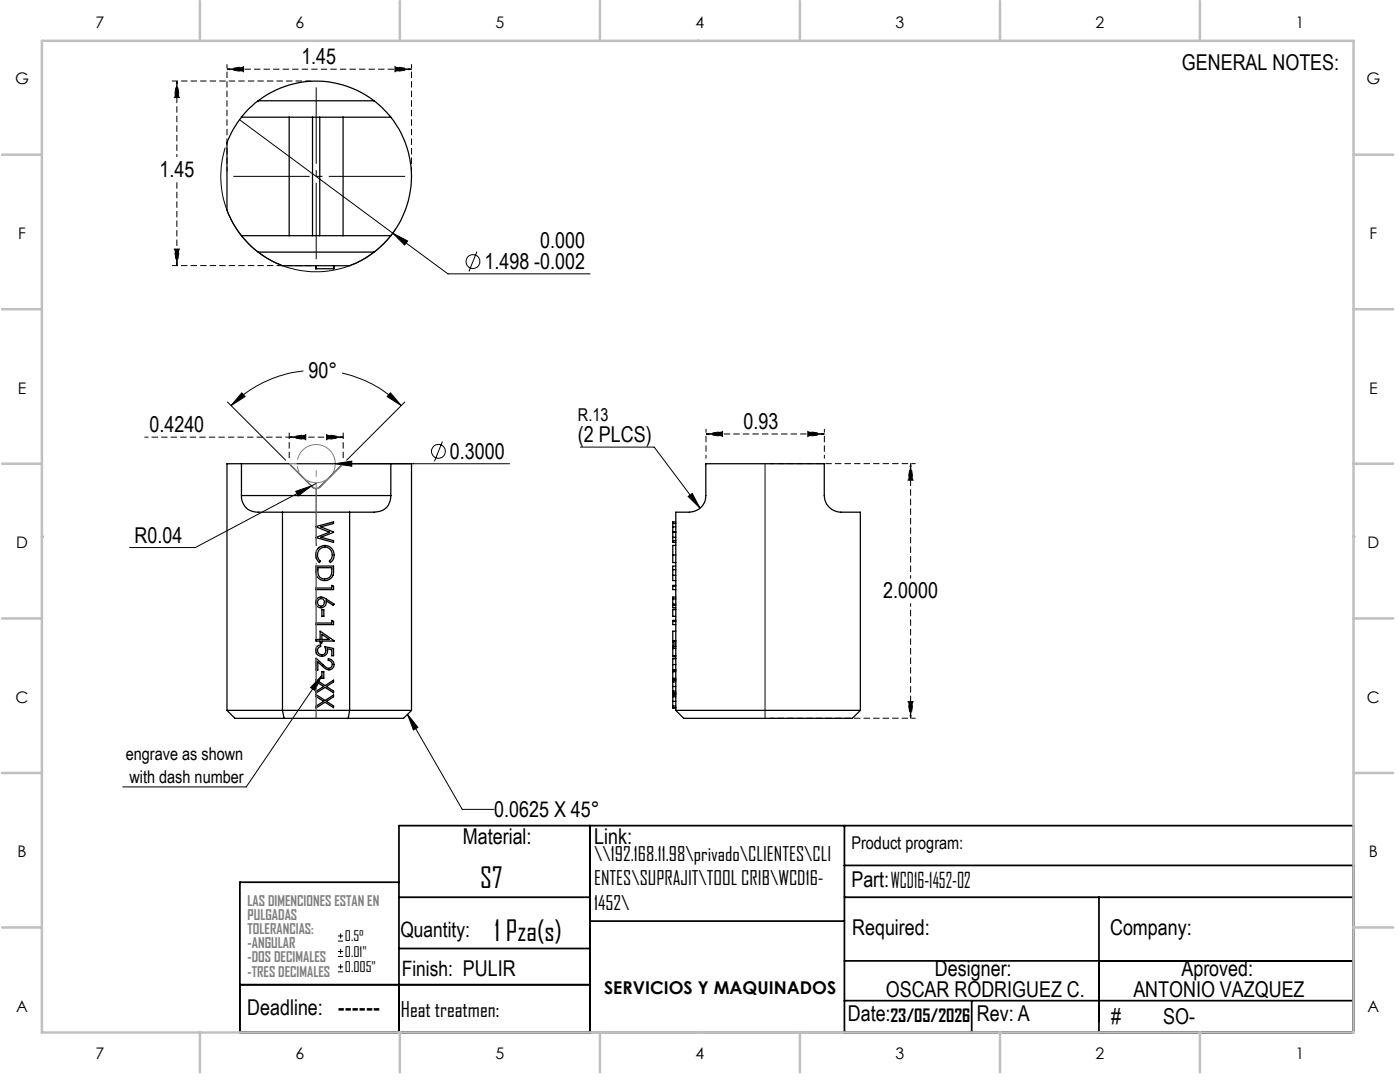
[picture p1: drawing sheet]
<svg xmlns="http://www.w3.org/2000/svg" width="279mm" height="216mm" viewBox="0 0 279 216" stroke-linecap="round" stroke-linejoin="round" font-family="sans-serif">
<g fill="none" stroke="#000" stroke-width=".25">
<path d="M48.2 23.4a17.7 17.7 0 0 0-2.9 5.1v13.4a17.7 17.7 0 0 0 2.9 5.1M48.2 23.4h14.2M51.5 20.1l-1.7 1.5-1.6 1.8M51.5 20.1a19 19 0 0 1 23.1 0M51.5 20.1h23.1M57.7 23.4v23.6M62.4 23.4h1.4M62.4 23.4v23.6M63.8 23.4h14.2M63.8 23.4v23.6M68.5 23.4v23.6M74.6 20.1l1.6 1.3 1.8 2"/>
<path d="M78 23.4a19 19 0 0 1 0 23.6M48.2 47l1.8 2 1.5 1.3M48.2 47h14.2M51.5 50.3a18.2 18.2 0 0 0 4.9 2.7h13.4a17.7 17.7 0 0 0 4.8-2.7M51.5 50.3h23.1M62.4 47h1.4M63 53l.1 .6M63.1 53v.6M63.8 47h14.2M66.6 53v.6h-3.5M66.7 53l-.1 .6M78 47l-1.6 1.8-1.8 1.5"/>
<path d="M48.2 92.5h-2.9v49.2M48.2 98.9a3.2 3.2 0 0 0 3.9 3.3h4.3M48.2 92.5h9.5l4.7 4.7a.98 .98 0 0 0 1.4 0l4.7-4.7h9.5M48.2 92.5v6.4M48.2 98.9h29.8M78 98.9a3.1 3.1 0 0 1-3.4 3.3h-4.8M78 92.5h4.1v49.2M78 92.5v6.4M56.4 102.2h13.4M56.4 102.2v39.5M63.1 113h3.5a2.83 2.83 0 0 1-.6 2.4 1.74 1.74 0 0 1-1.9 .3 1.74 1.74 0 0 1-1-1.6zM63.1 105.1l3.5-1v.4l-2.6 .6 2.6 1.1-2.6 1 2.6 .7v.3l-3.5-.9 2.7-1.1z"/>
<path d="M63.1 117.3h3.1v-.5l.4 .2v.7h-3.5zM63.4 109.5a1.89 1.89 0 0 1 2.8-.1 1.89 1.89 0 0 1-.3 2.9l-.2-.3a1.56 1.56 0 0 0 .3-2.3 1.56 1.56 0 0 0-2.3 0 1.56 1.56 0 0 0 .2 2.3l-.2 .3a2 2 0 0 1-.3-2.8zM63.4 119.3a1.37 1.37 0 0 1 1.7 .2l1.6 1-.2 .3-1.4-.9a1.08 1.08 0 0 1-1.4 1.3 1.08 1.08 0 0 1-.3-1.9zM63.4 113.3h2.8v.2a1.5 1.5 0 0 1-.4 1.7 1.5 1.5 0 0 1-1.7 .2 1.87 1.87 0 0 1-.7-2.1zM63.5 119.7a.72 .72 0 0 1 1.2 .1 .72 .72 0 0 1-.5 1.1 .72 .72 0 0 1-.8-1zM69.8 102.2v39.5M134.3 110.7v1.6h.6M134.3 113.7v1.1M134.3 114.8v1.1h.6M134.3 119.5v1.3h.6M134.3 110.7h.6M134.3 119.5h.6"/>
<path d="M134.3 113.7h.6M134.3 117h.6M134.3 106.2h.6M134.3 105.1h.6M134.3 107.9h.6M134.3 114.8h.6M134.3 104.5h.6M134.3 107.2h.6M134.9 108.8h-.6v1.9M134.9 119.1h-.6v.4M134.9 113h-.6v.7M134.9 116.8h-.6v.9h.6"/>
<path d="M134.9 104.1h-.6v4.1h.6M63.1 131.3l1.7 1.6a.8 .8 0 0 0 1.4 .1 .8 .8 0 0 0-.7-1.2v-.4a1.11 1.11 0 0 1 1.2 1.5 1.11 1.11 0 0 1-1.8 .5l-1.5-1.3v1.6h-.3zM63.1 124.3h3.1v-.5l.4 .2v.6h-3.5zM63.1 135.6l1.8 1.2 1.7-1.1v.4l-1.4 .9 1.4 .9v.4l-1.7-1.1-1.8 1.1v-.4l1.5-.9-1.5-1zM63.1 138.6l1.8 1.2 1.7-1.1v.3l-1.4 .9 1.4 1v.3l-1.7-1.1-1.8 1.2v-.4l1.5-1-1.5-.9zM63.4 128.9l.6-.2v.3a.85 .85 0 0 0-.5 1.1 .85 .85 0 0 0 1.1 .5 .85 .85 0 0 0 .3-1.2l-.1-.4 1.8 .4v1.4h-.4v-1.2l-.9-.1a1.17 1.17 0 0 1-1.4 1.4 1.17 1.17 0 0 1-.5-2zM63.9 125.9l2.8 2h-2.5v.4h-.3v-.4h-.8v-.3h.8zM64.2 121.6h.4v1.4h-.4zM64.2 126.6l1.6 1h-1.6zM64.2 134h.4v1.4h-.4zM134.3 131.4v1.2M134.3 132.6v1.1h.6"/>
<path d="M134.3 130.8v.2h.6M134.3 120.8v.5h.6M134.3 129h.1M134.3 133.7h.1M134.3 127.9h.6M134.3 133.7h.6M134.3 130.8h.6M134.3 127.8h.6M134.3 120.5h.6M134.3 132.6h.6M134.3 131.4h.6M134.3 124h.6"/>
<path d="M134.3 139h.6M134.3 138.7h.6M134.3 139.9h.6M134.3 138.3h.6M134.3 137.9h.6M134.3 137h.6M134.3 136.1h.6M134.3 129.4h.6M134.3 129h.6M134.3 135.7h.6M134.9 125.9h-.6v2.4h.6M134.9 123.8h-.6v.8h.6"/>
<path d="M134.9 134h-.6v1.4h.6M134.9 121.6h-.6v1.4h.6M134.9 128.7h-.6v2.1M134.9 131.3h-.6v.1M134.9 135.6h-.6v2.7h.6M134.9 138.6h-.6v2.7h.6M45.3 141.7l1.6 1.6h9.8M45.3 141.7h11.1M56.4 141.7h13.4M56.4 141.7l.3 1.6M56.7 143.3h12.8M69.8 141.7h12.3"/>
<path d="M69.8 141.7l-.3 1.6M82.1 141.7l-1.6 1.6h-11M134.3 141.2h.6M134.3 140.9h.6M134.9 141.7h36.8M134.9 141.7l1.6 1.6h33.6l1.6-1.6M134.9 141.7v-39.5h.8a5.5 5.5 0 0 0 4.2-1 3.2 3.2 0 0 0 1-2.3v-6.4h23.6v6.4a3.6 3.6 0 0 0 4.4 3.3h2.8v39.5"/>
</g>
<g fill="none" stroke="#000" stroke-width=".2">
<path d="M44.9 29.5a19 19 0 0 0 10 22.9 19 19 0 0 0 24.1-6.7M47.8 23.9l41.6 30.7h28.4M78.4 46.5l3 1.6-.6 .8zM95.2 50.2l-1.6 4M48.3 78.4l.6 .7-2.8 1.8zM60.5 74a24.2 24.2 0 0 0-14.4 6.9M68.3 74.4a23.8 23.8 0 0 1 11.8 6.5M77.9 78.4l2.2 2.5-2.8-1.8zM45.4 80.2l11.6 11.6M59 98l3.2-1.1-2.7 2.1zM59.3 92.5h42.4M62.2 96.9l-23.2 12.4h-13.1"/>
<path d="M63.1 96.5l-.9 .4M66.9 92.5l3.3-.5v1zM80.8 80.2l-11.6 11.6M88.3 88.1l-1.6 3.9M115.8 89.2h14.8l9.1 12.2M137.3 99.1l.8-.6 1.6 2.9zM152.7 92.5v50.8M64.2 134.8l-15.1 22.2h-24.6M64.2 134.8l-1.4 3-.8-.6zM81.3 142.5l2.1 2.6-.9 .6zM81.3 142.5l11 19h6.3M67.5 187.8h1"/>
<path d="M67.5 186.8h1M67.5 190.9h1M67.5 189.9h1M67.5 193.9h1M67.5 192.9h1M68 186.3v1M68 189.3v1.1M68 192.4v1"/>
<circle cx="94.4" cy="52.2" r="1.39"/>
<circle cx="87.5" cy="90.1" r="1.39"/>
</g>
<path d="M35.3 16.2l.5 3.3h-1l.5-3.3M45.3 13.8l3.3-.5v1l-3.3-.5M82.1 13.8l-3.3 .5v-1l3.3 .5M35.3 53l-.5-3.3h1l-.5 3.3M57.7 87.2l3.3-.5v1l-3.3-.5M68.5 87.2l-3.3 .5v-1l3.3 .5M140.9 86.6l3.3-.5v1l-3.3-.5M164.5 86.6l-3.3 .5v-1l3.3 .5M181.7 92.5l.5 3.3h-1l.5-3.3M181.7 92.5v22.9M181.7 143.3l-.5-3.3h1l-.5 3.3M181.7 143.3v-22.9" fill="none" stroke="#000" stroke-width=".2" stroke-dasharray="1.3 .6" stroke-dashoffset=".6" stroke-linecap="butt"/>
<path d="M57.7 92.5h10.8l-4.7 4.7a.98 .98 0 0 1-1.4 0z" fill="none" stroke="#808080" stroke-width=".25"/>
<path d="M66.7 91.4a3.8 3.8 0 0 0-6.3-1.6 3.8 3.8 0 0 0 1.7 6.4 3.8 3.8 0 0 0 4.7-4.5l-.1-.3" fill="none" stroke="#808080" stroke-width=".2" stroke-dasharray="15.2 1.3 1.3 1.3" stroke-dashoffset="5.2" stroke-linecap="butt"/>
<path d="M57.7 87.2h-28.9M140.9 91.5v-5.9M164.5 91.5v-5.9" fill="none" stroke="#000" stroke-width=".2" stroke-dasharray="1.3 .6" stroke-dashoffset=".5" stroke-linecap="butt"/>
<path d="M45.3 13.8h36.8M140.9 86.6h23.6" fill="none" stroke="#000" stroke-width=".2" stroke-dasharray="1.3 .6" stroke-dashoffset=".3" stroke-linecap="butt"/>
<path d="M63.1 97.5v45.8" fill="none" stroke="#000" stroke-width=".2" stroke-dasharray="15.2 1.3 1.3 1.3" stroke-dashoffset="3.8" stroke-linecap="butt"/>
<path d="M57.7 92.5l4.7 4.7M68.5 92.5l-4.7 4.7" fill="none" stroke="#000" stroke-width=".2" stroke-dasharray="15.2 1.3 1.3 1.3" stroke-dashoffset="13.8" stroke-linecap="butt"/>
<path d="M63.1 16.2v36.8M45.3 35.2h36.8" fill="none" stroke="#000" stroke-width=".2" stroke-dasharray="15.2 1.3 1.3 1.3" stroke-dashoffset="-1.3" stroke-linecap="butt"/>
<path d="M35.3 53v-16.7M57.7 91.5v-5.3M68.5 91.5v-5.3" fill="none" stroke="#000" stroke-width=".2" stroke-dasharray="1.3 .6" stroke-dashoffset="-.1" stroke-linecap="butt"/>
<path d="M68.5 87.2h-10.8" fill="none" stroke="#000" stroke-width=".2" stroke-dasharray="1.3 .6" stroke-linecap="butt"/>
<path d="M45.3 34.2v-21.4M82.1 34.2v-21.4M153.7 92.5h29M153.7 143.3h29" fill="none" stroke="#000" stroke-width=".2" stroke-dasharray="1.3 .6" stroke-dashoffset=".4" stroke-linecap="butt"/>
<path d="M62.1 16.2h-27.8M62.1 53h-27.8" fill="none" stroke="#000" stroke-width=".2" stroke-dasharray="1.3 .6" stroke-dashoffset=".1" stroke-linecap="butt"/>
<path d="M35.3 16.2v15.1" fill="none" stroke="#000" stroke-width=".2" stroke-dasharray="1.3 .6" stroke-dashoffset=".7" stroke-linecap="butt"/>
<path d="M63.1 96.5v-4" fill="none" stroke="#808080" stroke-width=".2" stroke-dasharray="15.2 1.3 1.3 1.3" stroke-dashoffset="15.2" stroke-linecap="butt"/>
<path d="M63.1 96.5v46.8" fill="none" stroke="#808080" stroke-width=".2" stroke-dasharray="15.2 1.3 1.3 1.3" stroke-dashoffset="3.2" stroke-linecap="butt"/>
<g fill="none" stroke="#000" stroke-width=".35">
<path d="M79.6 176h-31.7v30h222.2v-41.3h-190.5v41.3M79.6 179h38.1M117.7 164.7v41.3M168.5 164.7v41.3M168.5 179h101.6M168.5 172.7h101.6M219.3 179v27M47.9 196.5h69.8M79.6 189.3h38.1M117.7 183.8h50.8M168.5 191.7h101.6M168.5 199.7h101.6"/>
<path d="M193.9 199.7v6.3"/>
</g>
<g fill="none" stroke="#c0c0c0" stroke-width=".5">
<path d="M8.4 8.1h261.7v197.9h-261.7zM39.9 .2v7.9M79.8 .2v7.9M119.7 .2v7.9M139.2 8.1h.1M159.6 .2v7.9M199.6 .2v7.9M239.5 .2v7.9M.4 30.9h8M270.1 30.9h8M.4 61.7h8M270.1 61.7h8"/>
<path d="M.4 92.5h8M270.1 92.5h8M8.4 107.1h.1M270.1 107.1h.1M.4 123.4h8M270.1 123.4h8M.4 154.2h8M270.1 154.2h8M.4 185.1h8M270.1 185.1h8M39.9 206v8M79.8 206v8"/>
<path d="M119.7 206v8M139.2 206h.1M159.6 206v8M199.6 206v8M239.5 206v8"/>
</g>
<g fill="#000">
<path d="M35.3 16.2l.5 3.3h-1zM45.3 13.8l3.3-.5v1zM78.8 13.3l3.3 .5-3.3 .5zM34.8 49.7h1l-.5 3.3zM78.4 46.5l3 1.6-.6 .8zM57.7 87.2l3.3-.5v1zM65.2 86.7l3.3 .5-3.3 .5zM140.9 86.6l3.3-.5v1zM161.2 86.1l3.3 .5-3.3 .5zM181.7 92.5l.5 3.3h-1zM64.2 134.8l-1.4 3-.8-.6zM181.2 140h1l-.5 3.3z"/>
<path d="M59 98l.5 1 2.7-2.1zM81.3 142.5l2.1 2.6-.9 .6zM66.9 92.5l3.3 .5v-1zM137.3 99.1l.8-.6 1.6 2.9z"/>
<path d="M77.9 78.4l2.2 2.5-2.8-1.8zM48.3 78.4l.6 .7-2.8 1.8z"/>
</g>
<g font-size="5.6">
<text x="95.8" y="177.2">S7</text>
<text x="98.7" y="187.8">1 Pza(s)</text>
</g>
<g font-size="4.4">
<text x="60.1" y="12.8">1.45</text>
<text x="235.9" y="14">GENERAL NOTES:</text>
<text x="31.8" y="35.3">1.45</text>
<text x="96.7" y="53.7">1.498 -0.002</text>
<text x="107.8" y="49.6">0.000</text>
<text x="61.6" y="75.4">90°</text>
<text x="29.8" y="86.3">0.4240</text>
<text x="115.4" y="88.2">(2 PLCS)</text>
<text x="148.4" y="85.6">0.93</text>
<text x="89.8" y="91.5">0.3000</text>
<text x="26.9" y="108.3">R0.04</text>
<text x="176.3" y="119.4">2.0000</text>
<text x="98.6" y="163">0.0625 X 45°</text>
<text x="92.4" y="168.3">Material:</text>
<text x="118.6" y="168.3">Link:</text>
<text x="169.9" y="177">Part:WCD16-1452-02</text>
<text x="170.1" y="186.5">Required:</text>
<text x="221.5" y="186.5">Company:</text>
<text x="186.6" y="194.7">Designer:</text>
<text x="235.8" y="194.7">Aproved:</text>
<text x="49.3" y="202.6">Deadline: ------</text>
<text x="169.2" y="203.7">Date:</text>
<text x="176.8" y="199">OSCAR RODRIGUEZ C.</text>
<text x="195" y="203.7">Rev: A</text>
<text x="226.2" y="199">ANTONIO VAZQUEZ</text>
<text x="221.8" y="204.4">#</text>
<text x="232.1" y="204.4">SO-</text>
</g>
<g font-size="4.2">
<text x="79.9" y="186.9">Quantity:</text>
<text x="80.2" y="194.7">Finish: PULIR</text>
<text x="80" y="202.9">Heat treatmen:</text>
</g>
<g font-size="3.9">
<text x="118.6" y="171.8">\\192.168.11.98\privado\CLIENTES\CLI</text>
<text x="118.6" y="176.7">ENTES\SUPRAJIT\TOOL CRIB\WCD16-</text>
<text x="118.6" y="181.5">1452\</text>
</g>
<g font-size="3.5">
<text x="115.4" y="84">R.13</text>
<text x="25.1" y="151.7">engrave as shown</text>
<text x="25.8" y="156.2">with dash number</text>
<text x="169.9" y="169.5">Product program:</text>
<text x="120.6" y="198.4">SERVICIOS Y MAQUINADOS</text>
<text x="177.7" y="203.8">23/05/2026</text>
</g>
<g font-size="3.2">
<text x="19.1" y="5.6">7</text>
<text x="59" y="5.6">6</text>
<text x="98.9" y="5.6">5</text>
<text x="138.8" y="5.6">4</text>
<text x="178.7" y="5.6">3</text>
<text x="218.6" y="5.6">2</text>
<text x="258.6" y="5.6">1</text>
<text x="3" y="16.8">G</text>
<text x="272.7" y="16.8">G</text>
<text x="3.6" y="47.7">F</text>
<text x="273.3" y="47.7">F</text>
<text x="3.6" y="78.5">E</text>
<text x="273.2" y="78.5">E</text>
<text x="3.2" y="109.4">D</text>
<text x="272.9" y="109.4">D</text>
<text x="3.1" y="140.2">C</text>
<text x="272.8" y="140.2">C</text>
<text x="3.5" y="171">B</text>
<text x="273.2" y="171">B</text>
<text x="3.2" y="201.9">A</text>
<text x="272.9" y="201.9">A</text>
<text x="19.1" y="211.4">7</text>
<text x="59" y="211.4">6</text>
<text x="98.9" y="211.4">5</text>
<text x="138.8" y="211.4">4</text>
<text x="178.7" y="211.4">3</text>
<text x="218.6" y="211.4">2</text>
<text x="258.6" y="211.4">1</text>
</g>
<g font-size="2.8" fill="#808080">
<text x="49.4" y="180.8">LAS DIMENCIONES ESTAN EN</text>
<text x="49.4" y="183.6">PULGADAS</text>
<text x="49.4" y="186.4">TOLERANCIAS:</text>
<text x="49.4" y="189.2">-ANGULAR</text>
<text x="49.4" y="192">-DOS DECIMALES</text>
<text x="49.4" y="194.9">-TRES DECIMALES</text>
</g>
<g font-size="2.8">
<text x="68.8" y="187.8">0.5°</text>
<text x="68.8" y="190.9">0.01&quot;</text>
<text x="68.8" y="194">0.005&quot;</text>
</g>
</svg>
